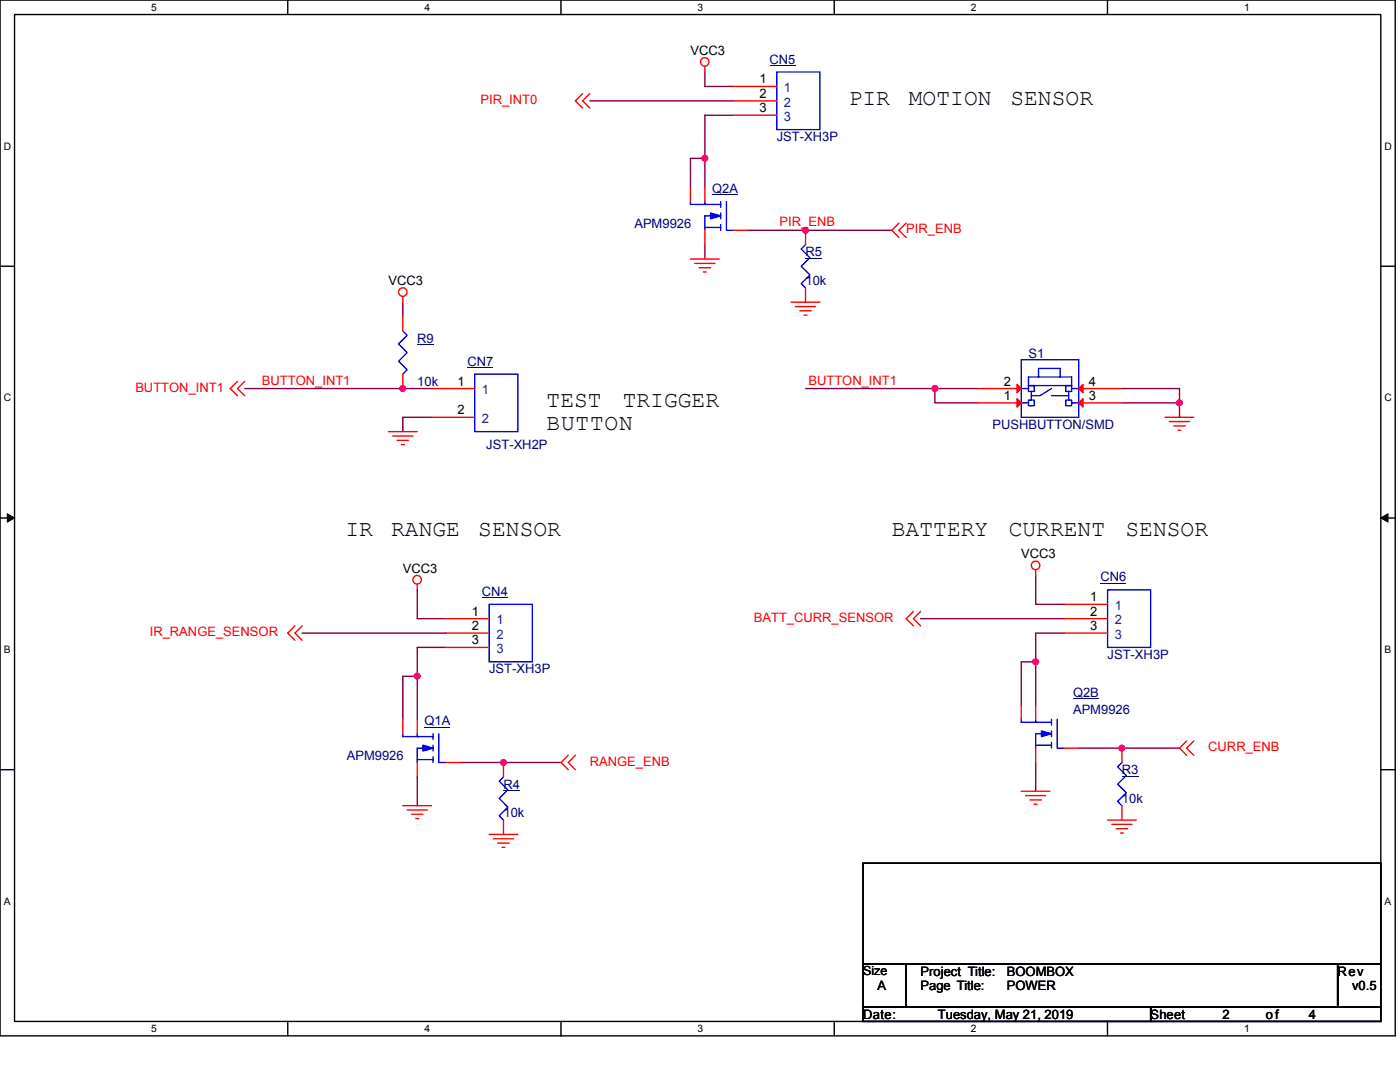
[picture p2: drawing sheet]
<svg xmlns="http://www.w3.org/2000/svg" width="279mm" height="216mm" viewBox="0 0 279 216" stroke-linecap="round" stroke-linejoin="round" font-family="sans-serif">
<path d="M0 0h278.4v206.7h-278.4zM2.9 2.9h272.7v200.9h-272.7z" fill="none" stroke="#000" stroke-width=".28"/>
<g fill="#fff">
<path d="M30.2 .3h1.1v2.3h-1.1z"/>
<path d="M30.2 204.1h1.1v2.3h-1.1z"/>
</g>
<path d="M57.4 0v2.9M57.4 203.8v2.9" fill="none" stroke="#000" stroke-width=".28"/>
<g fill="#fff">
<path d="M84.7 .3h1.1v2.3h-1.1z"/>
<path d="M84.7 204.1h1.1v2.3h-1.1z"/>
</g>
<path d="M112 0v2.9M112 203.8v2.9" fill="none" stroke="#000" stroke-width=".28"/>
<g fill="#fff">
<path d="M139.2 .3h1.2v2.3h-1.2z"/>
<path d="M139.2 204.1h1.2v2.3h-1.2z"/>
</g>
<path d="M166.5 0v2.9M166.5 203.8v2.9" fill="none" stroke="#000" stroke-width=".28"/>
<g fill="#fff">
<path d="M193.8 .3h1.1v2.3h-1.1z"/>
<path d="M193.8 204.1h1.1v2.3h-1.1z"/>
</g>
<path d="M221 0v2.9M221 203.8v2.9" fill="none" stroke="#000" stroke-width=".28"/>
<g fill="#fff">
<path d="M248.3 .3h1.1v2.3h-1.1z"/>
<path d="M248.3 204.1h1.1v2.3h-1.1z"/>
<path d="M.7 28h1.5v2.3h-1.5z"/>
<path d="M276.3 28h1.5v2.3h-1.5z"/>
<path d="M.7 78.2h1.5v2.3h-1.5z"/>
<path d="M276.3 78.2h1.5v2.3h-1.5z"/>
</g>
<path d="M0 53.1h2.9M275.6 53.1h2.8" fill="none" stroke="#000" stroke-width=".28"/>
<g fill="#fff">
<path d="M.7 128.5h1.4v2.2h-1.4z"/>
<path d="M276.3 128.5h1.4v2.2h-1.4z"/>
</g>
<path d="M0 103.4h2.9M275.6 103.4h2.8" fill="none" stroke="#000" stroke-width=".28"/>
<path d="M1.5 102.5l1.4 .9-1.4 .8zM275.6 103.4l1.4-.9v1.7z" fill="#000" stroke="#000" stroke-width=".2"/>
<g fill="#fff">
<path d="M.7 178.7h1.4v2.3h-1.4z"/>
<path d="M276.3 178.7h1.4v2.3h-1.4z"/>
</g>
<path d="M0 153.6h2.9M275.6 153.6h2.8M172.2 172.2h103.4v20.1h-103.4zM172.2 192.3h8.6v8.6h-8.6zM180.8 192.3h86.2v8.6h-86.2zM267 192.3h8.6v8.6h-8.6zM172.2 200.9h57.4v2.9h-57.4zM229.6 200.9h46v2.9h-46z" fill="none" stroke="#000" stroke-width=".28"/>
<g fill="none" stroke="#800040" stroke-width=".28">
<path d="M140.7 14.4v2.9h5.7M117.7 20.1h28.7M140.7 31.6h-2.9v5.7M140.7 31.6v5.7M146.4 23h-5.7v8.6M140.7 48.8v2.9M149.3 46h28.7M48.8 77.5h37.3M80.4 60.3v2.9M160.8 77.5h25.8M186.6 77.5h8.6M186.6 77.5v2.9h8.6"/>
<path d="M223.9 77.5h11.5v2.9M86.1 83.3h-5.7v2.8M223.9 80.4h11.5v2.9M83.3 117.7v5.7h5.7M206.7 114.8v5.8h5.7M60.3 126.3h28.7M83.3 134.9h-2.9v8.6M83.3 134.9v8.6M89 129.2h-5.7v5.7M183.7 123.4h28.7M206.7 132.1h-2.9v8.6M206.7 132.1v8.6"/>
<path d="M212.4 126.3h-5.7v5.8M83.3 155v5.8M91.9 152.1h20.1M206.7 152.1v5.8M215.3 149.3h20.1"/>
</g>
<g fill="#f0f" stroke="#f0f" stroke-width=".28">
<circle cx="140.7" cy="31.6" r=".57"/>
<circle cx="83.3" cy="134.9" r=".57"/>
<circle cx="80.4" cy="77.5" r=".57"/>
<circle cx="186.6" cy="77.5" r=".57"/>
<circle cx="235.4" cy="80.4" r=".57"/>
<circle cx="206.7" cy="132" r=".57"/>
<circle cx="100.5" cy="152.1" r=".57"/>
<circle cx="223.9" cy="149.3" r=".57"/>
<circle cx="160.7" cy="45.9" r=".57"/>
</g>
<g fill="none" stroke="#f00" stroke-width=".28">
<path d="M116.3 18.7l-1.5 1.4 1.5 1.4M117.7 18.7l-1.4 1.4 1.4 1.4M140.7 13.2v1.2M146.4 17.3h8.6M137.8 37.3v2.9M140.7 37.3v2.9M146.4 20.1h8.6M146.4 23h8.6M80.4 59.2v1.1M137.8 51.7h5.7M138.7 52.6h4M139.5 53.4h2.3"/>
<path d="M140.4 54.3h.5M140.7 46v2.8M146.4 46h2.9M160.8 57.4v2.9M160.8 46v2.8M179.4 44.5l-1.4 1.5 1.4 1.4M180.8 44.5l-1.4 1.5 1.4 1.4M47.4 76.1l-1.4 1.4 1.4 1.5M48.8 76.1l-1.4 1.4 1.4 1.5M80.4 63.2v2.8M80.4 74.7v2.8M86.1 77.5h8.6"/>
<path d="M157.9 60.3h5.7M158.7 61.2h4.1M159.6 62h2.3M160.5 62.9h.6M195.2 77.5h8.6M215.3 77.5h8.6M77.5 86.1h5.8M78.4 87h4M79.2 87.9h2.3M80.1 88.7h.6M86.1 83.3h8.6M195.2 80.4h8.6"/>
<path d="M215.3 80.4h8.6M232.5 83.3h5.8M233.4 84.1h4M234.2 85h2.3M235.1 85.9h.6M83.3 116.6v1.1M206.7 113.7v1.1M58.9 124.9l-1.5 1.4 1.5 1.5M60.3 124.9l-1.4 1.4 1.4 1.5M89 123.4h8.6M89 126.3h8.6M89 129.2h8.6"/>
<path d="M182.3 122l-1.5 1.4 1.5 1.5M183.7 122l-1.4 1.4 1.4 1.5M212.4 120.6h8.6M212.4 123.4h8.6M212.4 126.3h8.6M80.4 143.5v2.9M83.3 152.1v2.9M83.3 143.5v2.9M89 152.1h2.9M100.5 152.1v2.9M113.4 150.7l-1.4 1.4 1.4 1.5M114.8 150.7l-1.4 1.4 1.4 1.5"/>
<path d="M203.8 157.9h5.7M203.8 140.7v2.8M204.7 158.7h4M205.5 159.6h2.3M206.7 149.3v2.8M206.7 140.7v2.8M212.4 149.3h2.9M223.9 149.3v2.8M236.8 147.8l-1.4 1.5 1.4 1.4M238.3 147.8l-1.5 1.5 1.5 1.4M80.4 160.8h5.7M81.3 161.6h4"/>
<path d="M82.1 162.5h2.3M83 163.3h.5M97.6 166.5h5.8M98.5 167.4h4M99.3 168.2h2.3M100.2 169.1h.6M100.5 163.6v2.9M206.4 160.5h.6M221 163.6h5.8M221.9 164.5h4M222.8 165.4h2.2M223.6 166.2h.6"/>
<path d="M223.9 160.8v2.8"/>
<circle cx="140.6" cy="12.4" r=".85"/>
<circle cx="80.4" cy="58.3" r=".85"/>
<circle cx="83.2" cy="115.7" r=".85"/>
<circle cx="206.7" cy="112.8" r=".85"/>
</g>
<g fill="none" stroke="#00f" stroke-width=".28">
<path d="M155 14.4h8.6v11.5h-8.6zM137.8 40.2v.6h3.1M140.7 40.2v.6h3.1M140.7 45.4h3.1M143.5 43.1h-2.8v2.9M143.8 42.5v1.2M143.8 40.2v1.2M143.8 44.8v1.2M145 40.2v5.8h1.4M160.8 48.8l-.9 .9 1.7 1.7-1.7 1.7 1.7 1.7-1.7 1.8 .9 .8M80.4 66l.9 .9-1.8 1.7 1.8 1.8-1.8 1.7 1.8 1.7-.9 .9M94.7 74.7h8.7v11.4h-8.7z"/>
<path d="M203.8 71.8h11.5v11.5h-11.5zM203.8 77.5h1.5M205.3 76.9h8.6M205.3 76.9h1.1v1.2h-.6M205.3 76.9v.6M205.3 77.5v.6h.5M205.3 76.9v-1.7h8.6v1.7M205.8 79.8h-.5v.6h-1.5M205.8 79.8h.6v1.2h-1.1v-.6M205.8 78.1v1.7M207.3 75.2v-1.7h4.3v1.7M209.8 79h3.5"/>
<path d="M209.8 77.5l-2.3 1.5h-1.7M213.3 78.1v1.7M213.9 77.5v.6h-.6M213.9 76.9v.6M213.9 76.9h-1.2v1.2h.6M213.9 77.5h1.4M213.9 80.4v.6h-1.2v-1.2h1.2v.6h1.4M221 117.7h8.6v11.5h-8.6zM97.6 120.6h8.6v11.5h-8.6zM80.4 146.4v.6h3.1M83.3 146.4v.6h3.1M83.3 151.6h3.1"/>
<path d="M86.1 149.3h-2.8v2.8M86.4 148.7v1.2M86.4 146.4v1.2M86.4 151v1.1M87.6 146.4v5.7h1.4M100.5 155l-.9 .9 1.7 1.7-1.7 1.7 1.7 1.8-1.7 1.7 .9 .8M203.8 143.5v.6h3.2M206.7 143.5v.6h3.1M206.7 148.7h3.1M209.6 146.4h-2.9v2.9M209.8 145.8v1.2M209.8 143.5v1.2"/>
<path d="M209.8 148.1v1.2M211 143.5v5.8h1.4M223.9 152.1l-.8 .9 1.7 1.7-1.7 1.8 1.7 1.7-1.7 1.7 .8 .9"/>
</g>
<path d="M153.6 13.1h5.1M142.1 38.9h5.2M160.8 51.5h3.3M83.3 68.7h3.3M93.3 73.3h5.2M96.2 119.3h5.1M219.6 116.4h5.2M214.1 139.4h5.2M84.7 145.1h5.2M100.5 157.7h3.3M223.9 154.8h3.3" fill="none" stroke="#000080" stroke-width=".2"/>
<g fill="#00f" stroke="#00f" stroke-width=".28">
<path d="M141.8 42.5l2 .6-2 .6z" fill-rule="evenodd"/>
<path d="M207.8 145.8l2 .6-2 .6z" fill-rule="evenodd"/>
<path d="M84.4 148.7l2 .6-2 .6z" fill-rule="evenodd"/>
</g>
<g fill="#f00" stroke="#f00" stroke-width=".28">
<path d="M203 79.5l.8 .9-.8 .8z"/>
<path d="M215.3 80.4l.8-.9v1.7z"/>
<path d="M203 76.7l.8 .8-.8 .9z"/>
<path d="M215.3 77.5l.8-.8v1.7z"/>
</g>
<g font-size="4.6">
<text x="169.4" y="20.9">PIR</text>
<text x="181.4" y="20.9">MOTION</text>
<text x="201.7" y="20.9">SENSOR</text>
<text x="109.1" y="81.2">TEST</text>
<text x="124.3" y="81.2">TRIGGER</text>
<text x="109.1" y="85.7">BUTTON</text>
<text x="68.9" y="107">IR</text>
<text x="78.1" y="107">RANGE</text>
<text x="95.5" y="107">SENSOR</text>
<text x="178" y="107">BATTERY</text>
<text x="201.3" y="107">CURRENT</text>
<text x="224.6" y="107">SENSOR</text>
</g>
<g font-size="2.6">
<text x="137.8" y="11">VCC3</text>
<text x="151.6" y="16.7">1</text>
<text x="151.6" y="19.5">2</text>
<text x="151.6" y="22.4">3</text>
<text x="77.5" y="56.9">VCC3</text>
<text x="91.3" y="76.9">1</text>
<text x="200.4" y="76.9">2</text>
<text x="217.3" y="76.9">4</text>
<text x="91.3" y="82.7">2</text>
<text x="200.4" y="79.8">1</text>
<text x="217.3" y="79.8">3</text>
<text x="203.8" y="111.4">VCC3</text>
<text x="80.4" y="114.3">VCC3</text>
<text x="217.6" y="120">1</text>
<text x="94.2" y="122.9">1</text>
<text x="94.2" y="125.7">2</text>
<text x="217.6" y="122.9">2</text>
<text x="217.6" y="125.7">3</text>
<text x="94.2" y="128.6">3</text>
<text x="175.1" y="197.5">A</text>
<text x="183.7" y="194.7">Project Title:</text>
<text x="183.7" y="197.5">Page Title:</text>
<text x="200.9" y="194.7">BOOMBOX</text>
<text x="200.9" y="197.5">POWER</text>
<text x="267" y="194.7">Rev</text>
<text x="269.8" y="197.5">v0.5</text>
<text x="172.2" y="203.3">Date:</text>
<text x="187.2" y="203.3">Tuesday, May 21, 2019</text>
<text x="229.6" y="203.3">Sheet</text>
<text x="244" y="203.3">2</text>
<text x="252.6" y="203.3">of</text>
<text x="261.2" y="203.3">4</text>
</g>
<g font-size="2.6" fill="#000080">
<text x="153.6" y="12.7">CN5</text>
<text x="155" y="28.2">JST-XH3P</text>
<text x="142.1" y="38.5">Q2A</text>
<text x="126.6" y="45.4">APM9926</text>
<text x="160.8" y="51.2">R5</text>
<text x="160.8" y="56.9">10k</text>
<text x="83.3" y="68.4">R9</text>
<text x="205.3" y="71.5">S1</text>
<text x="83.3" y="77">10k</text>
<text x="93.3" y="73">CN7</text>
<text x="97" y="89.6">JST-XH2P</text>
<text x="198.1" y="85.6">PUSHBUTTON/SMD</text>
<text x="96.2" y="118.9">CN4</text>
<text x="219.6" y="116">CN6</text>
<text x="221" y="131.5">JST-XH3P</text>
<text x="97.6" y="134.4">JST-XH3P</text>
<text x="214.1" y="139">Q2B</text>
<text x="214.1" y="142.4">APM9926</text>
<text x="84.7" y="144.7">Q1A</text>
<text x="69.2" y="151.6">APM9926</text>
<text x="223.9" y="154.5">R3</text>
<text x="100.5" y="157.4">R4</text>
<text x="223.9" y="160.2">10k</text>
<text x="100.5" y="163.1">10k</text>
</g>
<g font-size="2.6" fill="#f00">
<text x="95.9" y="20.7">PIR_INT0</text>
<text x="155.6" y="45.2">PIR_ENB</text>
<text x="180.8" y="46.6">PIR_ENB</text>
<text x="52.3" y="76.8">BUTTON_INT1</text>
<text x="161.3" y="76.8">BUTTON_INT1</text>
<text x="27" y="78.1">BUTTON_INT1</text>
<text x="150.4" y="124.1">BATT_CURR_SENSOR</text>
<text x="29.9" y="126.9">IR_RANGE_SENSOR</text>
<text x="241.1" y="149.9">CURR_ENB</text>
<text x="117.7" y="152.8">RANGE_ENB</text>
</g>
<g font-size="2.6" fill="#004080">
<text x="156.5" y="18.4">1</text>
<text x="156.5" y="21.3">2</text>
<text x="156.5" y="24.2">3</text>
<text x="96.2" y="78.7">1</text>
<text x="96.2" y="84.4">2</text>
<text x="99.1" y="124.6">1</text>
<text x="222.5" y="121.8">1</text>
<text x="222.5" y="124.6">2</text>
<text x="99.1" y="127.5">2</text>
<text x="99.1" y="130.3">3</text>
<text x="222.5" y="127.5">3</text>
</g>
<text font-size="2.5" x="172.2" y="194.6">Size</text>
<g font-size="2">
<text x="30.2" y="2.2">5</text>
<text x="84.7" y="2.2">4</text>
<text x="139.2" y="2.2">3</text>
<text x="193.8" y="2.2">2</text>
<text x="248.3" y="2.2">1</text>
<text x=".7" y="29.8">D</text>
<text x="276.3" y="29.8">D</text>
<text x=".7" y="80.1">C</text>
<text x="276.3" y="80.1">C</text>
<text x=".7" y="130.3">B</text>
<text x="276.3" y="130.3">B</text>
<text x=".7" y="180.5">A</text>
<text x="276.3" y="180.5">A</text>
<text x="30.2" y="206">5</text>
<text x="84.7" y="206">4</text>
<text x="139.2" y="206">3</text>
<text x="193.8" y="206">2</text>
<text x="248.3" y="206">1</text>
</g>
</svg>
